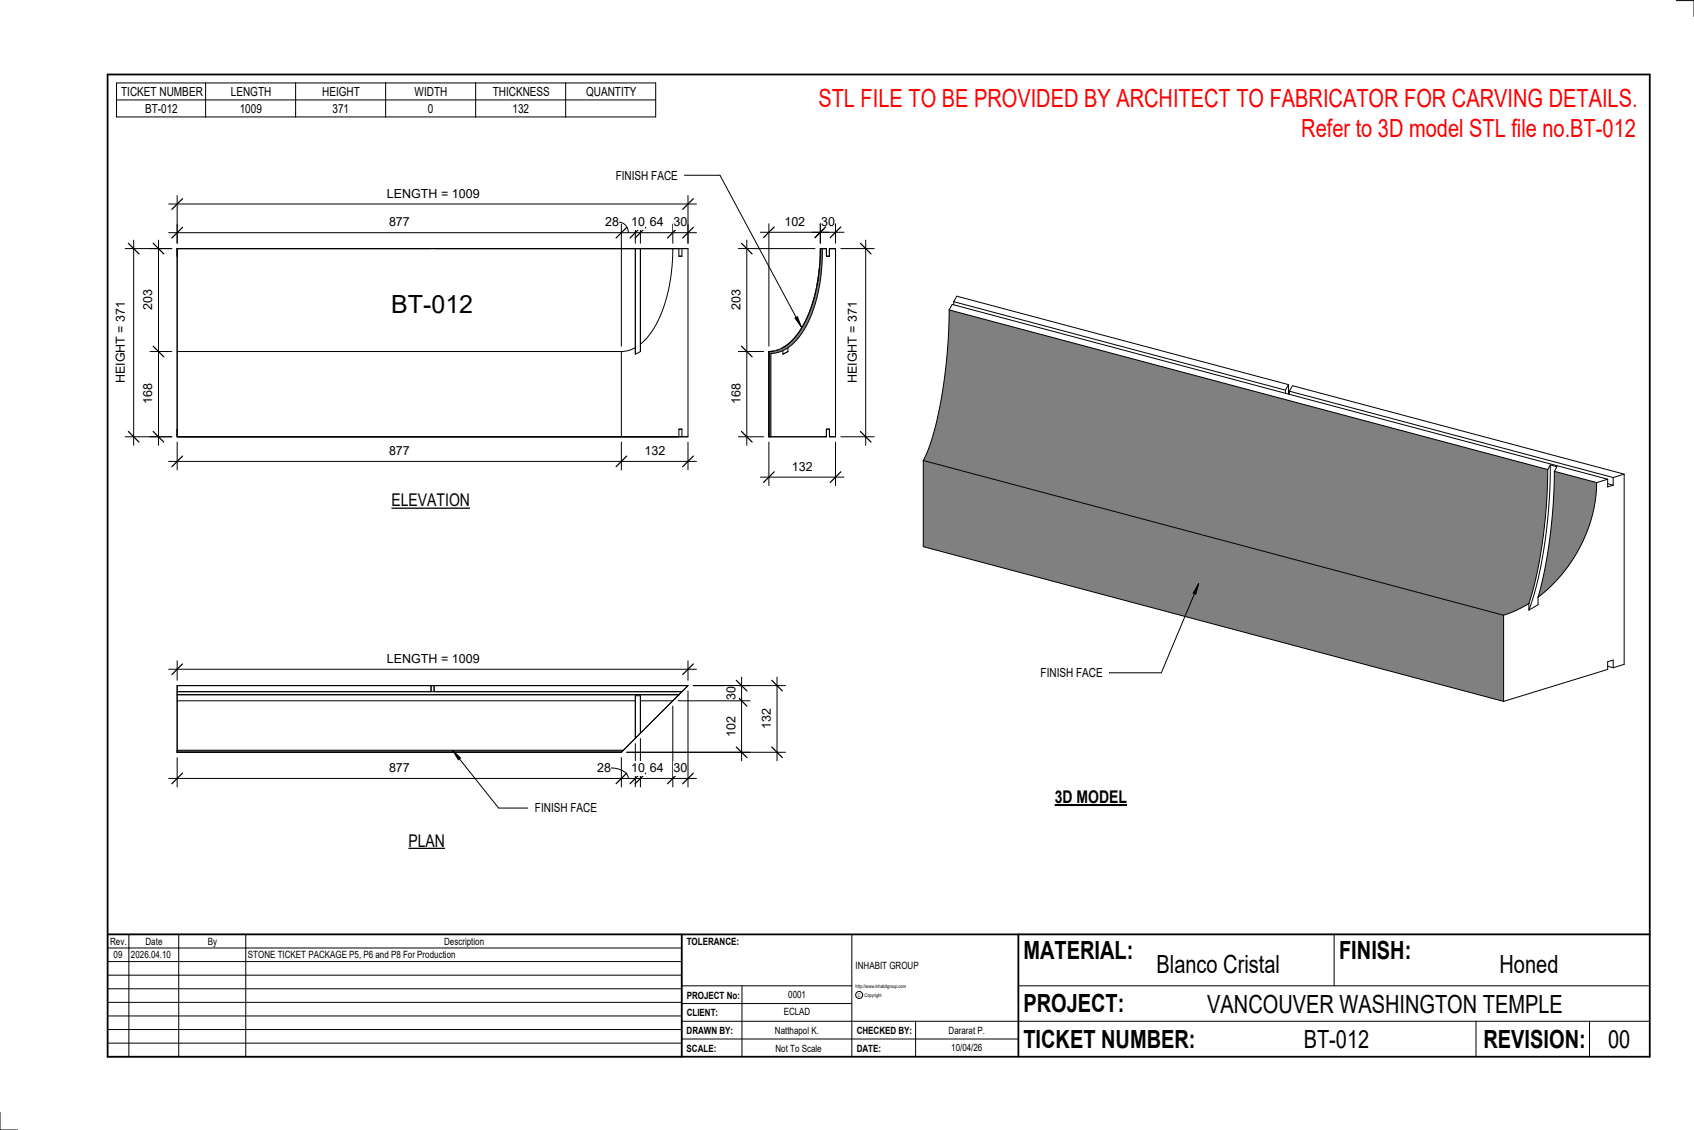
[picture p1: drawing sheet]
<svg xmlns="http://www.w3.org/2000/svg" width="914mm" height="610mm" viewBox="0 0 914 610" stroke-linecap="round" stroke-linejoin="round" font-family="sans-serif">
<g fill="#808080">
<path d="M498 248l314 84v46l-314-83z"/>
<path d="M512 167l323 86a248 248 0 0 1-10 73l-6 3-7 3-314-84a158 158 0 0 0 13-53z"/>
<path d="M839 254l23 6a81 81 0 0 1-32 62 258 258 0 0 0 9-68z"/>
</g>
<g fill="none" stroke="#000" stroke-width=".54">
<path d="M512 167l-1 26-4 27a112 112 0 0 1-9 28M512 167l2-3 354 95M512 167l323 86M515 163l179 47M515 163l1-3 180 47M515 163v1M694 210v2M696 207v6M696 207l-2 3M696 211l2-3 179 48M696 211l175 47M696 211v2"/>
<path d="M498 248l314 84M498 248v47l314 83M835 253l-1 25a227 227 0 0 1-9 48M837 251l-1 16-1 17a206 206 0 0 1-10 45M837 251l-2 2M837 251l3 1-1 2M839 254l-1 25a243 243 0 0 1-8 43M839 254l23 6M868 259l-6 1M868 259v4l3-1M871 258v4M877 256v102l-6 2"/>
<path d="M877 256l-6 2M862 260a81 81 0 0 1-32 62M868 261l3 1M812 332v46M825 326l-6 3-7 3M825 326v3M830 322v4l-5 3M868 359l3 1M871 360v-4l-3 1v4l-56 17"/>
</g>
<path d="M443 134h1a76 76 0 0 1-14 49l-4 4a18 18 0 0 1-10 4v45h-1v-46a25 25 0 0 0 20-17 91 91 0 0 0 8-39z" fill="#7c7c7c"/>
<g fill="none" stroke="#000" stroke-width=".54">
<path d="M96 134v56h239M96 134h275v102h-275zM363 134a79 79 0 0 1-13 48l-4 4M366 134v4h2v-4M443 138v3M443 135v1M443 134l-1 12-2 10a51 51 0 0 1-16 31 16 16 0 0 1-9 3M443 134h3v4h2v-4h3v102h-3v-4h-2v4h-31v-46M443 134v3M444 134l-1 14-2 12a48 48 0 0 1-16 28 17 17 0 0 1-9 3v45M440 158v2M441 154l-1 3"/>
<path d="M441 151v2M442 147l-1 7M442 145v1M443 141l-1 6M431 180l-2 2M434 175l-3 5M437 169l-3 6M438 167l-1 2M440 160l-2 6M335 190v46M343 188v-54v57M343 188l-4 1-4 1"/>
<path d="M343 188v3M346 186v-52v56M346 190l-3 1M346 186v4M416 190h-1M417 189l-1 1M420 189h-1M423 189v2M423 188h-1M423 187h1h-1M424 190l-1 1M425 190l-2 1"/>
<path d="M425 190h-1M425 188v2M428 184l-4 3M429 182l-2 2M366 236v-4h2v4"/>
</g>
<path d="M96 405h241l-2 1h-239z" fill="#7c7c7c"/>
<g fill="none" stroke="#000" stroke-width=".54">
<path d="M454 134h18M467 130v110M454 236h18M96 373h272M96 375h270M233 370v3M234 370v3M343 378v20M343 375v23M343 378h-247v28M343 375v3M343 375h3"/>
<path d="M346 378v18M346 378h17l-17 18M346 375v21M346 375v3M343 398l-8 8M346 396l-3 2M96 406h239M96 406v-36h275l-36 36M96 405h241"/>
</g>
<path d="M464 131l6 6M464 233l6 5" fill="none" stroke="#000" stroke-width=".67"/>
<path d="M456 163h8v44h-8z" fill="#fff"/>
<path d="M415 238v24M451 238v24M410 257h46" fill="none" stroke="#000" stroke-width=".54"/>
<path d="M418 255l-6 5M454 255l-6 5" fill="none" stroke="#000" stroke-width=".67"/>
<path d="M428 248h11v8h-11z" fill="#fff"/>
<path d="M399 134h41M403 130v110M399 190h13M399 236h13" fill="none" stroke="#000" stroke-width=".54"/>
<path d="M400 131l6 6M400 187l6 6M400 233l6 5" fill="none" stroke="#000" stroke-width=".67"/>
<g fill="#fff">
<path d="M394 207h7v11h-7z"/>
<path d="M394 156h7v11h-7z"/>
</g>
<path d="M438 125h18M443 121v10M451 121v10" fill="none" stroke="#000" stroke-width=".54"/>
<path d="M446 122l-6 6M454 122l-6 6" fill="none" stroke="#000" stroke-width=".67"/>
<path d="M443 116h8v7h-8z" fill="#fff"/>
<path d="M410 125h37M415 121v66M443 121v10" fill="none" stroke="#000" stroke-width=".54"/>
<path d="M418 122l-6 6M446 122l-6 6" fill="none" stroke="#000" stroke-width=".67"/>
<g fill="#fff">
<path d="M423 116h11v7h-11z"/>
<path d="M211 157h45v15h-45z"/>
</g>
<path d="M334 120a5 5 0 0 1 5 6M91 126h285M96 121v10M335 121v66M343 121v10M346 121v10M363 121v10M371 121v10" fill="none" stroke="#000" stroke-width=".54"/>
<path d="M98 123l-5 5M338 123l-5 5M346 123l-6 5M349 123l-6 5M366 123l-6 5M374 123l-5 5" fill="none" stroke="#000" stroke-width=".67"/>
<g fill="#fff">
<path d="M210 116h11v8h-11z"/>
<path d="M327 116h7v8h-7z"/>
<path d="M341 116h7v8h-7z"/>
<path d="M351 116h7v8h-7z"/>
<path d="M364 116h7v8h-7z"/>
</g>
<path d="M91 110h285M96 105v26M371 105v26" fill="none" stroke="#000" stroke-width=".54"/>
<path d="M98 107l-5 6M374 107l-5 6" fill="none" stroke="#000" stroke-width=".67"/>
<path d="M209 101h49v7h-49z" fill="#fff"/>
<path d="M68 134h25M72 130v110M68 236h25" fill="none" stroke="#000" stroke-width=".54"/>
<path d="M69 131l6 6M69 233l6 5" fill="none" stroke="#000" stroke-width=".67"/>
<path d="M61 163h8v44h-8z" fill="#fff"/>
<path d="M81 134h12M86 130v110M81 190h12M81 236h12" fill="none" stroke="#000" stroke-width=".54"/>
<path d="M83 131l5 6M83 187l5 6M83 233l5 5" fill="none" stroke="#000" stroke-width=".67"/>
<g fill="#fff">
<path d="M76 156h8v11h-8z"/>
<path d="M76 207h8v11h-8z"/>
</g>
<path d="M96 238v16M335 238v16M371 238v16M91 249h285" fill="none" stroke="#000" stroke-width=".54"/>
<path d="M98 246l-5 6M338 246l-5 6M374 246l-5 6" fill="none" stroke="#000" stroke-width=".67"/>
<g fill="#fff">
<path d="M210 239h11v8h-11z"/>
<path d="M348 239h11v8h-11z"/>
</g>
<path d="M371 373v52M346 398v27M363 381v44M91 420h285M96 409v16M330 414a8 8 0 0 1 9 6M335 409v16M343 401v24" fill="none" stroke="#000" stroke-width=".54"/>
<path d="M98 417l-5 6M338 417l-5 6M346 417l-6 6M349 417l-6 6M366 417l-6 6M374 417l-5 6" fill="none" stroke="#000" stroke-width=".67"/>
<g fill="#fff">
<path d="M364 411h7v7h-7z"/>
<path d="M351 411h7v7h-7z"/>
<path d="M341 411h7v7h-7z"/>
<path d="M322 411h8v7h-8z"/>
<path d="M210 411h11v7h-11z"/>
</g>
<path d="M366 378h39M374 370h31M400 365v45M338 406h67" fill="none" stroke="#000" stroke-width=".54"/>
<path d="M397 375l6 6M397 367l6 6M397 403l6 6" fill="none" stroke="#000" stroke-width=".67"/>
<g fill="#fff">
<path d="M391 370h7v8h-7z"/>
<path d="M391 386h7v11h-7z"/>
</g>
<path d="M374 370h50M419 365v45M338 406h86" fill="none" stroke="#000" stroke-width=".54"/>
<path d="M417 367l5 6M417 403l5 6" fill="none" stroke="#000" stroke-width=".67"/>
<path d="M410 382h8v11h-8z" fill="#fff"/>
<path d="M96 356v11M371 356v11M91 361h285" fill="none" stroke="#000" stroke-width=".54"/>
<path d="M98 358l-5 6M374 358l-5 6" fill="none" stroke="#000" stroke-width=".67"/>
<path d="M209 352h49v7h-49z" fill="#fff"/>
<g fill="none" stroke="#000" stroke-width=".54">
<path d="M905 0h9v9M460 504v66M720 504v28M891 504h-341v37M368 532h92M401 532v38M550 532h341M368 551h523M368 541h92M494 551v19M797 551v19M858 551v19"/>
<path d="M368 561h182M0 600v10h10"/>
<circle cx="464" cy="537" r="1.9"/>
</g>
<path d="M58 40h833v530h-833zM58 504h833M368 504v66M550 504v66" fill="none" stroke="#000" stroke-width=".96"/>
<g fill="#fff">
<path d="M652 534h192v15h-192z"/>
<path d="M513 562h17v6h-17z"/>
<path d="M425 533h10v6h-10z"/>
<path d="M423 543h15v6h-15z"/>
<path d="M418 553h24v6h-24z"/>
<path d="M624 513h68v15h-68z"/>
<path d="M809 513h33v15h-33z"/>
<path d="M512 553h20v6h-20z"/>
<path d="M704 553h35v15h-35z"/>
<path d="M442 45h443v16h-443z"/>
<path d="M868 553h12v15h-12z"/>
<path d="M61 512h5v6h-5z"/>
</g>
<g fill="none" stroke="#000" stroke-width=".54">
<path d="M63 45h291v18h-291zM63 54h291M111 45v18M160 45v18M208 45v18M257 45v18M305 45v18M58 504h310v66h-310zM58 519h310M58 511h310M70 504v66M96 504v66"/>
<path d="M133 504v66M58 533h310M58 526h310M58 555h310M58 548h310M58 541h310M58 563h310"/>
</g>
<path d="M211 265h43v10h-43z" fill="#fff"/>
<path d="M211 274h43" fill="none" stroke="#000" stroke-width=".69" stroke-linecap="butt"/>
<path d="M220 448h20v11h-20z" fill="#fff"/>
<path d="M220 458h20" fill="none" stroke="#000" stroke-width=".69" stroke-linecap="butt"/>
<path d="M569 424h40v12h-40z" fill="#fff"/>
<path d="M569 434h39" fill="none" stroke="#000" stroke-width="1.1" stroke-linecap="butt"/>
<path d="M702 62h183v15h-183z" fill="#fff"/>
<path d="M429 172l1-1 2 5z" fill="#000"/>
<path d="M369 95h20l43 81M429 172l1-1 2 5z" fill="none" stroke="#000" stroke-width=".54"/>
<path d="M332 91h34v7h-34z" fill="#fff"/>
<path d="M244 405l5 4-2 1z" fill="#000"/>
<path d="M244 405l5 4-2 1zM244 405l25 31h16" fill="none" stroke="#000" stroke-width=".54"/>
<path d="M289 432h33v8h-33z" fill="#fff"/>
<path d="M647 315l-2 6-1-1zM647 315l-20 48h-28" fill="none" stroke="#000" stroke-width=".54"/>
<path d="M647 315l-2 6-1-1z" fill="#000"/>
<path d="M562 359h33v8h-33z" fill="#fff"/>
<g font-size="13.5" fill="#f00">
<text x="442" y="58">STL FILE TO BE PROVIDED BY ARCHITECT TO FABRICATOR FOR CARVING DETAILS.</text>
<text x="702" y="74">Refer to 3D model STL file no.BT-012</text>
</g>
<g font-size="13.5">
<text x="211" y="169">BT-012</text>
<text x="552" y="517">MATERIAL:</text>
<text x="723" y="517">FINISH:</text>
<text x="624" y="525">Blanco Cristal</text>
<text x="809" y="525">Honed</text>
<text x="552" y="546">PROJECT:</text>
<text x="652" y="546">VANCOUVER WASHINGTON TEMPLE</text>
<text x="552" y="565">TICKET NUMBER:</text>
<text x="704" y="565">BT-012</text>
<text x="801" y="565">REVISION:</text>
<text x="868" y="565">00</text>
</g>
<g font-size="9.4">
<text x="211" y="273">ELEVATION</text>
<text x="569" y="433">3D MODEL</text>
<text x="220" y="457">PLAN</text>
</g>
<g font-size="6.7">
<text x="65" y="52">TICKET NUMBER</text>
<text x="125" y="52">LENGTH</text>
<text x="174" y="52">HEIGHT</text>
<text x="224" y="52">WIDTH</text>
<text x="266" y="52">THICKNESS</text>
<text x="316" y="52">QUANTITY</text>
<text x="78" y="61">BT-012</text>
<text x="129" y="61">1009</text>
<text x="179" y="61">371</text>
<text x="231" y="61">0</text>
<text x="277" y="61">132</text>
<text x="332" y="97">FINISH FACE</text>
<text x="209" y="107">LENGTH = 1009</text>
<text x="210" y="122">877</text>
<text x="327" y="122">28</text>
<text x="341" y="122">10</text>
<text x="351" y="122">64</text>
<text x="364" y="122">30</text>
<text x="423" y="122">102</text>
<text x="443" y="122">30</text>
<text x="82" y="167" transform="rotate(-90 82 167)">203</text>
<text x="400" y="167" transform="rotate(-90 400 167)">203</text>
<text x="67" y="207" transform="rotate(-90 67 207)">HEIGHT = 371</text>
<text x="463" y="207" transform="rotate(-90 463 207)">HEIGHT = 371</text>
<text x="82" y="218" transform="rotate(-90 82 218)">168</text>
<text x="400" y="218" transform="rotate(-90 400 218)">168</text>
<text x="210" y="246">877</text>
<text x="348" y="246">132</text>
<text x="428" y="254">132</text>
<text x="209" y="358">LENGTH = 1009</text>
<text x="562" y="365">FINISH FACE</text>
<text x="397" y="378" transform="rotate(-90 397 378)">30</text>
<text x="416" y="393" transform="rotate(-90 416 393)">132</text>
<text x="397" y="397" transform="rotate(-90 397 397)">102</text>
<text x="210" y="417">877</text>
<text x="322" y="417">28</text>
<text x="341" y="417">10</text>
<text x="351" y="417">64</text>
<text x="364" y="417">30</text>
<text x="289" y="438">FINISH FACE</text>
</g>
<g font-size="5.4">
<text x="59" y="510">Rev.</text>
<text x="79" y="510">Date</text>
<text x="112" y="510">By</text>
<text x="240" y="510">Description</text>
<text x="371" y="510">TOLERANCE:</text>
<text x="61" y="517">09</text>
<text x="71" y="517">2026.04.10</text>
<text x="134" y="517">STONE TICKET PACKAGE P5, P6 and P8 For Production</text>
<text x="462" y="523">INHABIT GROUP</text>
<text x="371" y="539">PROJECT No:</text>
<text x="425" y="538">0001</text>
<text x="371" y="548">CLIENT:</text>
<text x="423" y="548">ECLAD</text>
<text x="371" y="558">DRAWN BY:</text>
<text x="418" y="558">Natthapol K.</text>
<text x="462" y="558">CHECKED BY:</text>
<text x="512" y="558">Dararat P.</text>
<text x="371" y="567">SCALE:</text>
<text x="419" y="567">Not To Scale</text>
<text x="462" y="567">DATE:</text>
<text x="513" y="567">10/04/26</text>
</g>
<g font-size="2.7">
<text x="462" y="533">http://www.inhabitgroup.com</text>
<text x="463" y="538">C</text>
<text x="467" y="538">Copyright</text>
</g>
</svg>
